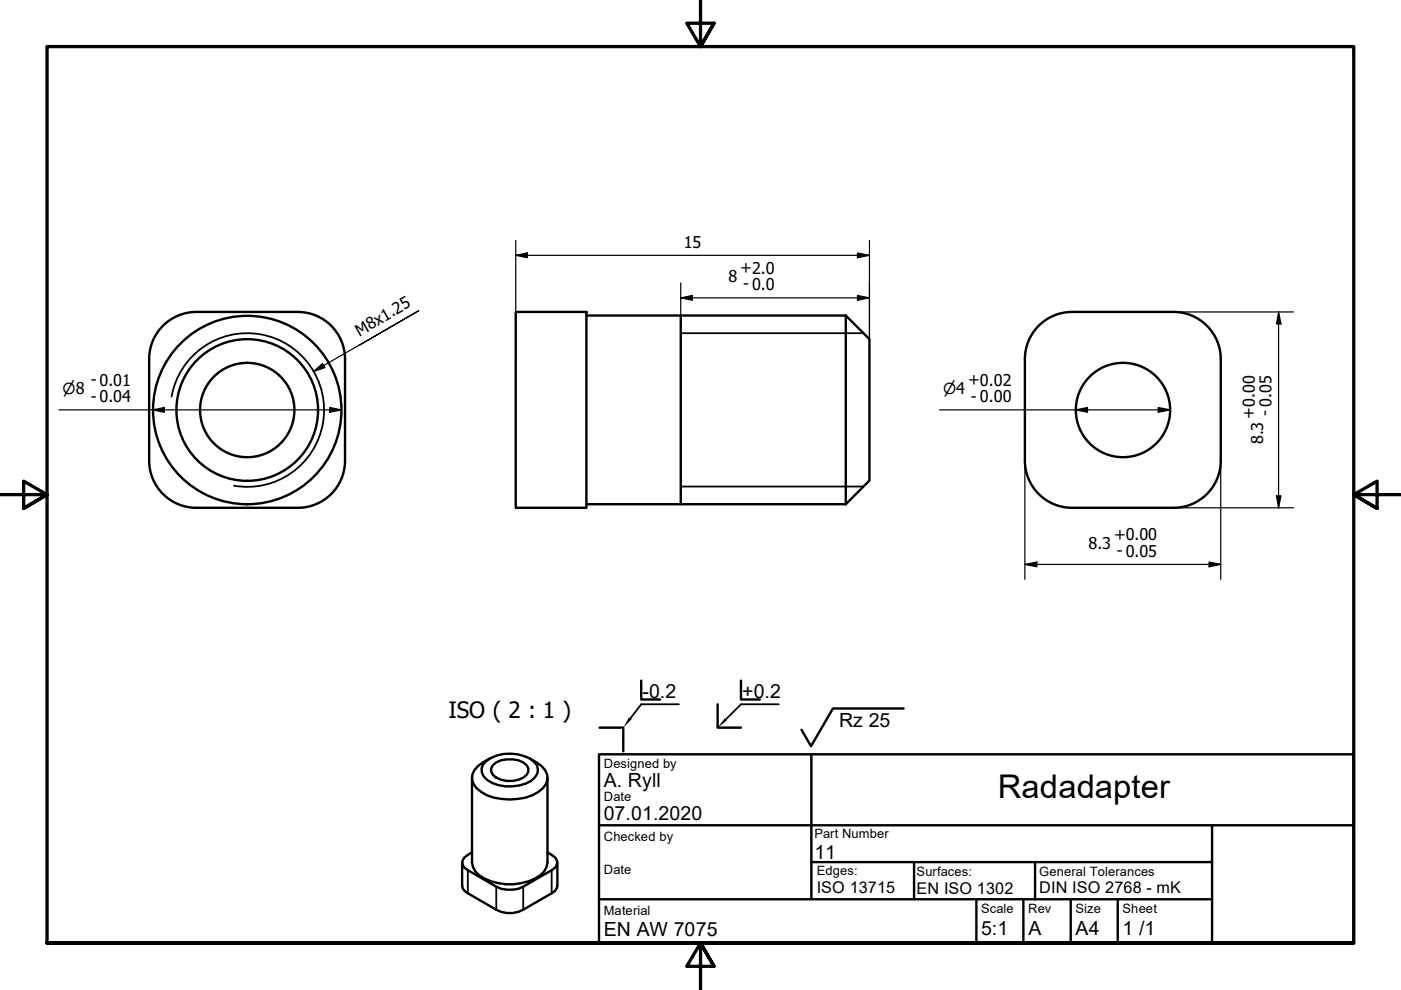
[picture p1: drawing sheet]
<svg xmlns="http://www.w3.org/2000/svg" width="297mm" height="210mm" viewBox="0 0 297 210" stroke-linecap="round" stroke-linejoin="round" font-family="sans-serif">
<!-- layer: Sichtbar (ISO) -->
<g fill="none" stroke="#000" stroke-width=".51">
<path d="M31.6 76.2v21.4M41.6 66.1a10 10 0 0 0-10 10M41.7 66.1h21.5a10 10 0 0 1 10 10v21.5M109.3 66.1h15v41.6h-15zM124.3 66.9h55M144.3 66.9v40M179.3 66.9l5 5v30l-5 5M179.3 66.9v40M217.3 76.2v21.4M227.3 66.1a10 10 0 0 0-10 10M227.3 66.1h21.5a10 10 0 0 1 10 10v21.5M31.6 97.7a10 10 0 0 0 10 10"/>
<path d="M73.2 97.7a10 10 0 0 1-10.1 10h-21.4M217.3 97.7a10 10 0 0 0 10 10M258.8 97.7a10 10 0 0 1-10 10h-21.5M124.3 106.9h55M100.1 164.9v18a4.1 4.1 0 0 0 2.6 3.4 11.9 11.9 0 0 0 11.9-.7l.8-.8 .5-1 .2-.9v-18M103.1 161.3a8.7 8.7 0 0 1 10.1 .2 2.24 2.24 0 0 1 .2 3.3 7.3 7.3 0 0 1-6.3 1.9 6.5 6.5 0 0 1-4.5-2.1 2.29 2.29 0 0 1 .5-3.3zM103.8 160.8l-1.4 .8a3.6 3.6 0 0 0-2 4.6 7.3 7.3 0 0 0 6 3.2 10.5 10.5 0 0 0 8.7-2.3 3 3 0 0 0-.3-4.7l-2.5-1.6M104.5 162.2a5.7 5.7 0 0 1 7.1 0 1.67 1.67 0 0 1-.7 2.7 5.6 5.6 0 0 1-6.4-.6l-.4-.7v-.7zM98 182.9v4.8l.1 .7 .5 .5 .6 .5 6 3.5a5.9 5.9 0 0 0 5.7 0l6.1-3.5 .6-.5 .4-.5 .2-.7v-4.8M100.1 180.7l-.9 .6a1.7 1.7 0 0 0-1.2 1.6 1.7 1.7 0 0 0 1.2 1.6l6 3.5a6.5 6.5 0 0 0 5.7 0l6.1-3.5a1.7 1.7 0 0 0 1.1-1.6 1.7 1.7 0 0 0-1.1-1.6l-.9-.6"/>
<circle cx="52.4" cy="86.9" r="10"/>
<circle cx="52.4" cy="86.9" r="20"/>
<circle cx="52.4" cy="86.9" r="15"/>
<circle cx="238.1" cy="86.9" r="10"/>
</g>
<!-- layer: Sichtbar schmal (ISO) -->
<path d="M144.3 70.6h38.8M36.4 84.1a16.3 16.3 0 0 1 18.9-13.2 16.3 16.3 0 0 1 13.2 18.9 16.3 16.3 0 0 1-18.9 13.2M144.3 103.2h38.8M99.2 184.5v4.9M105.2 188v4.9M110.9 188v4.9M117 184.5v4.9" fill="none" stroke="#000" stroke-width=".38"/>
<!-- layer: Schraffur (ISO) -->
<path d="M133.3 152.1l.6 .4-1.8 1.8zM153.7 152.3l.4 .5-2 1.5z" fill="#000"/>
<!-- layer: Rahmen (ISO) -->
<path d="M148.5 -.1v10l-2.9-5h5.8l-2.9 5 2.9-5M0 104.9h10l-5-2.9v5.8l5-2.9-5 2.9M297 104.9h-10l5-2.9v5.8l-5-2.9 5 2.9M10 199.9v-190h277v190h-277h277M151.4 204.9l-2.9-5 2.9 5h-5.8l2.9-5v10" fill="none" stroke="#000" stroke-width=".7"/>
<!-- layer: Titel (ISO) -->
<g fill="none" stroke="#000" stroke-width=".51">
<path d="M127 159.9h160v40h-160zM127.1 154.3h5v5M136 144.3v4h4M152.1 149.3v5h5M157.1 144.3v4h4M172 159.9v30.8h85v-15.7M191.6 150.2h-15l-4.6 8-2.1-3.5M127 175h160M127 190.7h45M172 182.8h85M193.8 182.8v7.9M207 190.7v9.2"/>
<path d="M217 190.7v9.2M219.5 182.8v7.9M227 190.7v9.2M237 190.7v9.2M257 190.7v9.2"/>
</g>
<path d="M144 149.3h-8l-2.3 3M165.1 149.3h-8l-3.2 3.3" fill="none" stroke="#000" stroke-width=".38"/>
<g fill="none" stroke="#000" stroke-width=".25">
<path d="M109.3 54.1l2.5-.5v1zM109.3 54.1h75M109.3 51v25.2M144.3 60v6.9M181.8 53.6l2.5 .5-2.5 .5zM184.3 51v20.9M144.3 63.2l2.5-.6v1.1zM144.3 63.2h40M181.8 62.6l2.5 .6-2.5 .5zM248.8 66.1h25.5M271.1 66.1l.5 2.6h-1zM271.1 66.1v41.6"/>
<path d="M12.5 86.9h59.9M32.4 86.9l2.5-.5v1zM69.9 86.4l2.5 .5-2.5 .5zM199.2 86.9h48.9M217.3 97.6v25.2M228.1 86.9l2.5-.5v1zM245.6 86.4l2.5 .5-2.5 .5zM258.8 97.6v25.2M217.3 119.7l2.5-.5v1zM217.3 119.7h41.5M248.8 107.7h25.5M256.3 119.2l2.5 .5-2.5 .5z"/>
<path d="M270.6 105.1h1l-.5 2.6z"/>
</g>
<g fill="#000">
<path d="M109.3 54.1l2.5-.5v1z" fill-rule="evenodd"/>
<path d="M181.8 53.6l2.5 .5-2.5 .5z" fill-rule="evenodd"/>
<path d="M144.3 63.2l2.5-.6v1.1z" fill-rule="evenodd"/>
<path d="M181.8 62.6l2.5 .6-2.5 .5z" fill-rule="evenodd"/>
<path d="M271.1 66.1l.5 2.6h-1z" fill-rule="evenodd"/>
<path d="M32.4 86.9l2.5-.5v1z" fill-rule="evenodd"/>
<path d="M69.9 86.4l2.5 .5-2.5 .5z" fill-rule="evenodd"/>
<path d="M228.1 86.9l2.5-.5v1z" fill-rule="evenodd"/>
<path d="M245.6 86.4l2.5 .5-2.5 .5z" fill-rule="evenodd"/>
<path d="M217.3 119.7l2.5-.5v1z" fill-rule="evenodd"/>
<path d="M270.6 105.1h1l-.5 2.6z" fill-rule="evenodd"/>
<path d="M256.3 119.2l2.5 .5-2.5 .5z" fill-rule="evenodd"/>
</g>
<!-- layer: Symbol (ISO) -->
<path d="M66.5 78.8l1.9-1.7 .5 .8zM76.3 73.1l12.5-7.2-22.3 12.9" fill="none" stroke="#000" stroke-width=".25"/>
<path d="M66.5 78.8l1.9-1.7 .5 .8z" fill-rule="evenodd" fill="#000"/>
<text font-size="6.9" x="211.6" y="169.2">Radadapter</text>
<text font-size="4.8" x="95.1" y="152.3">ISO ( 2 : 1 )</text>
<g font-size="4.1">
<text x="136.2" y="148">-0.2</text>
<text x="157.4" y="148">+0.2</text>
<text x="177.9" y="154.1">Rz 25</text>
<text x="128" y="166.9">A. Ryll</text>
<text x="128" y="173.9">07.01.2020</text>
<text x="172.7" y="182">11</text>
<text x="128" y="198.4">EN AW 7075</text>
<text x="208" y="198.3">5:1</text>
<text x="218.1" y="198.2">A</text>
<text x="228" y="198.2">A4</text>
<text x="238" y="198.3">1 /1</text>
</g>
<g font-size="3.4">
<text x="145" y="52.5">15</text>
<text x="154.4" y="59.9">8</text>
<text x="156.9" y="57.9">+2.0</text>
<text x="157.5" y="61.4">- 0.0</text>
<text x="76.2" y="71.3" transform="rotate(-30 76.2 71.3)">M8x1.25</text>
<text x="19.2" y="81.7">- 0.01</text>
<text x="205.3" y="81.7">+0.02</text>
<text x="19.2" y="85.2">- 0.04</text>
<text x="205.9" y="85.2">- 0.00</text>
<text x="265.9" y="88.8" transform="rotate(-90 265.9 88.8)">+0.00</text>
<text x="269.4" y="88.2" transform="rotate(-90 269.4 88.2)">- 0.05</text>
<text x="267.8" y="94.2" transform="rotate(-90 267.8 94.2)">8.3</text>
<text x="230.8" y="116.4">8.3</text>
<text x="236.2" y="114.5">+0.00</text>
<text x="236.8" y="118">- 0.05</text>
<text x="173.2" y="189.3">ISO 13715</text>
<text x="194.3" y="189.5">EN ISO 1302</text>
<text x="220.3" y="189.4">DIN ISO 2768 - mK</text>
</g>
<g font-size="3.2">
<text x="13.3" y="83.6">⌀8</text>
<text x="200" y="83.6">⌀4</text>
</g>
<g font-size="2.7">
<text x="128" y="162.9">Designed by</text>
<text x="128" y="169.9">Date</text>
<text x="128" y="178.4">Checked by</text>
<text x="172.7" y="177.7">Part Number</text>
<text x="128" y="185.4">Date</text>
<text x="173.2" y="185.6">Edges:</text>
<text x="194.3" y="185.7">Surfaces:</text>
<text x="220.3" y="185.6">General Tolerances</text>
<text x="128" y="193.9">Material</text>
<text x="208" y="193.6">Scale</text>
<text x="218" y="193.6">Rev</text>
<text x="228" y="193.6">Size</text>
<text x="238" y="193.6">Sheet</text>
</g>
</svg>
